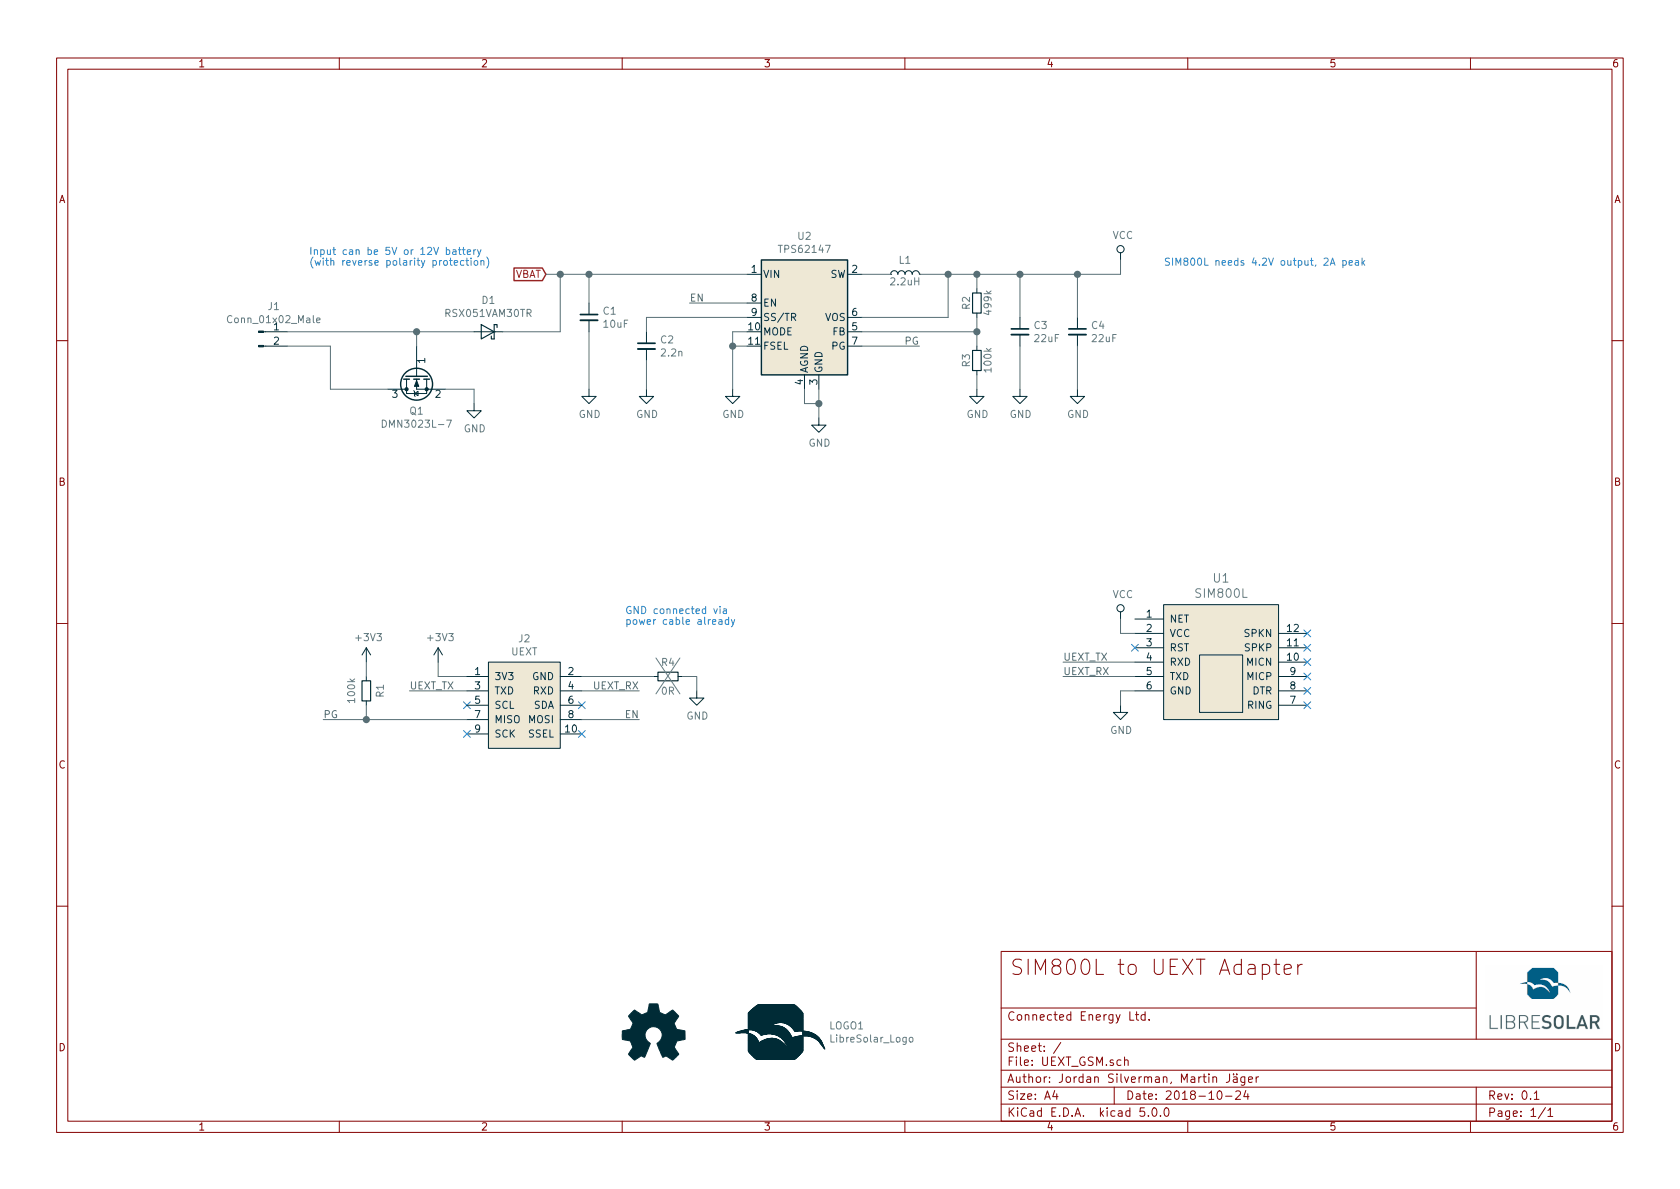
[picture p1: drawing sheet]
EESchema Schematic File Version 4
LIBS:UEXT_GSM-cache
EELAYER 26 0
EELAYER END
$Descr A4 11693 8268
encoding utf-8
Sheet 1 1
Title "SIM800L to UEXT Adapter"
Date "2018-10-24"
Rev "0.1"
Comp "Connected Energy Ltd."
Comment1 "Author: Jordan Silverman, Martin Jäger"
Comment2 ""
Comment3 ""
Comment4 ""
$EndDescr
$Comp
L LibreSolar:C C3
U 1 1
P 7100 2300
F 0 "C3" H 7192 2346 50  0000 L CNN
F 1 "22uF" H 7192 2255 50  0000 L CNN
F 2 "LibreSolar:C_0805_2012" H 7100 2100 50  0001 C CNN
F 3 "" H 7125 2375 50  0000 C CNN
F 4 "Tayo Yuden" H 7100 2300 50  0001 C CNN "Manufacturer"
F 5 "LMK212BBJ226MG-T" H 7100 2300 50  0001 C CNN "PartNumber"
F 6 "minimum 10V, X5R" H 7100 2300 50  0001 C CNN "Remarks"
	1    7100 2300
	1    0    0    -1  
$EndComp
$Comp
L LibreSolar:C C2
U 1 1
P 4500 2400
F 0 "C2" H 4592 2446 50  0000 L CNN
F 1 "2.2n" H 4592 2355 50  0000 L CNN
F 2 "LibreSolar:C_0603_1608" H 4500 2200 50  0001 C CNN
F 3 "" H 4525 2475 50  0000 C CNN
F 4 "Würth" H 0   0   50  0001 C CNN "Manufacturer"
F 5 "885012206085" H 0   0   50  0001 C CNN "PartNumber"
F 6 "minimum 10V, X5R" H 0   0   50  0001 C CNN "Remarks"
	1    4500 2400
	1    0    0    -1  
$EndComp
$Comp
L power:GND #PWR04
U 1 1
P 7800 4900
F 0 "#PWR04" H 7800 4650 50  0001 C CNN
F 1 "GND" H 7805 4727 50  0000 C CNN
F 2 "" H 7800 4900 50  0001 C CNN
F 3 "" H 7800 4900 50  0001 C CNN
	1    7800 4900
	1    0    0    -1  
$EndComp
Wire Wire Line
	3250 4700 3050 4700
Wire Wire Line
	3050 4700 3050 4600
$Comp
L power:+3V3 #PWR08
U 1 1
P 3050 4600
F 0 "#PWR08" H 3050 4450 50  0001 C CNN
F 1 "+3V3" H 3065 4773 50  0000 C CNN
F 2 "" H 3050 4600 50  0001 C CNN
F 3 "" H 3050 4600 50  0001 C CNN
	1    3050 4600
	1    0    0    -1  
$EndComp
NoConn ~ 4050 4900
NoConn ~ 3250 4900
$Comp
L power:GND #PWR03
U 1 1
P 7100 2700
F 0 "#PWR03" H 7100 2450 50  0001 C CNN
F 1 "GND" H 7105 2527 50  0000 C CNN
F 2 "" H 7100 2700 50  0001 C CNN
F 3 "" H 7100 2700 50  0001 C CNN
	1    7100 2700
	1    0    0    -1  
$EndComp
Wire Wire Line
	7100 1900 7100 2200
Wire Wire Line
	7100 2400 7100 2700
$Comp
L LibreSolar:UEXT J2
U 1 1
P 3650 4900
F 0 "J2" H 3650 5365 50  0000 C CNN
F 1 "UEXT" H 3650 5274 50  0000 C CNN
F 2 "Connector_PinSocket_2.54mm:PinSocket_2x05_P2.54mm_Vertical" H 3650 4500 50  0001 C CIN
F 3 "http://wppro.com/content/de/produkte/buchsenleisten/raster-2_54mm/product/157b.pdf" H 3650 4800 60  0001 C CNN
F 4 "W+P" H 3650 4900 50  0001 C CNN "Manufacturer"
F 5 "157B-05-2-00" H 3650 4900 50  0001 C CNN "PartNumber"
	1    3650 4900
	1    0    0    -1  
$EndComp
$Comp
L Project:SIM800L U1
U 1 1
P 8500 4600
F 0 "U1" H 8500 5187 60  0000 C CNN
F 1 "SIM800L" H 8500 5081 60  0000 C CNN
F 2 "LibreSolar:Sim800L" H 8800 4450 60  0001 C CNN
F 3 "" H 8800 4450 60  0001 C CNN
	1    8500 4600
	1    0    0    -1  
$EndComp
Wire Wire Line
	7900 4800 7800 4800
Wire Wire Line
	7800 4800 7800 4900
$Comp
L power:VCC #PWR0101
U 1 1
P 7800 4300
F 0 "#PWR0101" H 7800 4150 50  0001 C CNN
F 1 "VCC" H 7817 4473 50  0000 C CNN
F 2 "" H 7800 4300 50  0001 C CNN
F 3 "" H 7800 4300 50  0001 C CNN
	1    7800 4300
	1    0    0    -1  
$EndComp
Wire Wire Line
	7900 4400 7800 4400
Wire Wire Line
	7800 4400 7800 4300
Wire Wire Line
	7900 4600 7400 4600
Wire Wire Line
	7900 4700 7400 4700
Text Label 7400 4600 0    50   ~ 0
UEXT_TX
Text Label 7400 4700 0    50   ~ 0
UEXT_RX
Wire Wire Line
	3250 4800 2850 4800
Wire Wire Line
	4050 4800 4450 4800
Text Label 2850 4800 0    50   ~ 0
UEXT_TX
Text Label 4450 4800 2    50   ~ 0
UEXT_RX
$Comp
L LibreSolar:TPS62147 U2
U 1 1
P 5600 2200
F 0 "U2" H 5600 2767 50  0000 C CNN
F 1 "TPS62147" H 5600 2676 50  0000 C CNN
F 2 "LibreSolar:VQFN_RGX0011A" H 5750 1750 50  0001 L CNN
F 3 "" H 5600 2200 50  0001 C CNN
F 4 "Texas Instruments" H 5600 2200 50  0001 C CNN "Manufacturer"
F 5 "TPS62147RGXR" H 5600 2200 50  0001 C CNN "PartNumber"
	1    5600 2200
	1    0    0    -1  
$EndComp
$Comp
L LibreSolar:L L1
U 1 1
P 6300 1900
F 0 "L1" H 6300 2000 50  0000 C CNN
F 1 "2.2uH" H 6300 1850 50  0000 C CNN
F 2 "Inductor_SMD:L_Coilcraft_XxL4020" H 6200 1870 50  0001 C CNN
F 3 "" H 6300 1970 50  0001 C CNN
F 4 "Coilcraft" H 0   0   50  0001 C CNN "Manufacturer"
F 5 "XFL4020-222" H 0   0   50  0001 C CNN "PartNumber"
	1    6300 1900
	1    0    0    -1  
$EndComp
$Comp
L LibreSolar:R R1
U 1 1
P 2550 4800
F 0 "R1" V 2450 4800 50  0000 C CNN
F 1 "100k" V 2650 4800 50  0000 C CNN
F 2 "LibreSolar:R_0603_1608" V 2375 4700 50  0001 C CNN
F 3 "" H 2550 4800 50  0000 C CNN
F 4 "Yageo" H 0   0   50  0001 C CNN "Manufacturer"
F 5 "RC0603FR-07100KL" H 0   0   50  0001 C CNN "PartNumber"
	1    2550 4800
	-1   0    0    1   
$EndComp
$Comp
L LibreSolar:R R2
U 1 1
P 6800 2100
F 0 "R2" V 6725 2100 50  0000 C CNN
F 1 "499k" V 6875 2100 50  0000 C CNN
F 2 "LibreSolar:R_0603_1608" V 6625 2000 50  0001 C CNN
F 3 "" H 6800 2100 50  0000 C CNN
F 4 "Yageo" H 0   0   50  0001 C CNN "Manufacturer"
F 5 "RC0603FR-07499KL" H 0   0   50  0001 C CNN "PartNumber"
	1    6800 2100
	1    0    0    -1  
$EndComp
$Comp
L LibreSolar:R R3
U 1 1
P 6800 2500
F 0 "R3" V 6725 2500 50  0000 C CNN
F 1 "100k" V 6875 2500 50  0000 C CNN
F 2 "LibreSolar:R_0603_1608" V 6625 2400 50  0001 C CNN
F 3 "" H 6800 2500 50  0000 C CNN
F 4 "Yageo" H 0   0   50  0001 C CNN "Manufacturer"
F 5 "RC0603FR-07100KL" H 0   0   50  0001 C CNN "PartNumber"
	1    6800 2500
	1    0    0    -1  
$EndComp
$Comp
L LibreSolar:C C4
U 1 1
P 7500 2300
F 0 "C4" H 7592 2346 50  0000 L CNN
F 1 "22uF" H 7592 2255 50  0000 L CNN
F 2 "LibreSolar:C_0805_2012" H 7500 2100 50  0001 C CNN
F 3 "" H 7525 2375 50  0000 C CNN
F 4 "Tayo Yuden" H 0   0   50  0001 C CNN "Manufacturer"
F 5 "LMK212BBJ226MG-T" H 0   0   50  0001 C CNN "PartNumber"
F 6 "minimum 10V, X5R" H 0   0   50  0001 C CNN "Remarks"
	1    7500 2300
	1    0    0    -1  
$EndComp
$Comp
L power:GND #PWR0102
U 1 1
P 7500 2700
F 0 "#PWR0102" H 7500 2450 50  0001 C CNN
F 1 "GND" H 7505 2527 50  0000 C CNN
F 2 "" H 7500 2700 50  0001 C CNN
F 3 "" H 7500 2700 50  0001 C CNN
	1    7500 2700
	1    0    0    -1  
$EndComp
Wire Wire Line
	7500 1900 7500 2200
Wire Wire Line
	7500 2400 7500 2700
$Comp
L power:GND #PWR0103
U 1 1
P 6800 2700
F 0 "#PWR0103" H 6800 2450 50  0001 C CNN
F 1 "GND" H 6805 2527 50  0000 C CNN
F 2 "" H 6800 2700 50  0001 C CNN
F 3 "" H 6800 2700 50  0001 C CNN
	1    6800 2700
	1    0    0    -1  
$EndComp
Wire Wire Line
	6000 1900 6200 1900
Wire Wire Line
	6400 1900 6600 1900
Wire Wire Line
	6800 1900 6800 2000
Wire Wire Line
	6800 2200 6800 2300
Wire Wire Line
	6800 2600 6800 2700
Connection ~ 6800 2300
Wire Wire Line
	6800 2300 6800 2400
Wire Wire Line
	6000 2200 6600 2200
Wire Wire Line
	6600 2200 6600 1900
Connection ~ 6600 1900
Wire Wire Line
	6600 1900 6800 1900
Wire Wire Line
	6800 1900 7100 1900
Connection ~ 6800 1900
Wire Wire Line
	7100 1900 7500 1900
Connection ~ 7100 1900
Wire Wire Line
	6000 2300 6800 2300
Wire Wire Line
	6000 2400 6400 2400
Text Label 6400 2400 2    50   ~ 0
PG
$Comp
L LibreSolar:C C1
U 1 1
P 4100 2200
F 0 "C1" H 4192 2246 50  0000 L CNN
F 1 "10uF" H 4192 2155 50  0000 L CNN
F 2 "LibreSolar:C_0805_2012" H 4100 2000 50  0001 C CNN
F 3 "" H 4125 2275 50  0000 C CNN
F 4 "Murata" H 4100 2200 50  0001 C CNN "Manufacturer"
F 5 "GRM21BC71E106KE11L" H 4100 2200 50  0001 C CNN "PartNumber"
F 6 "Alternative: TDK C2012X5R1E106K085AC" H 4100 2200 50  0001 C CNN "Remarks"
	1    4100 2200
	1    0    0    -1  
$EndComp
$Comp
L power:GND #PWR0104
U 1 1
P 4100 2700
F 0 "#PWR0104" H 4100 2450 50  0001 C CNN
F 1 "GND" H 4105 2527 50  0000 C CNN
F 2 "" H 4100 2700 50  0001 C CNN
F 3 "" H 4100 2700 50  0001 C CNN
	1    4100 2700
	1    0    0    -1  
$EndComp
Wire Wire Line
	4100 2300 4100 2700
Wire Wire Line
	5200 1900 4100 1900
Wire Wire Line
	4100 1900 4100 2100
Wire Wire Line
	4100 1900 3900 1900
Connection ~ 4100 1900
Text GLabel 3800 1900 0    50   Input ~ 0
VBAT
$Comp
L power:GND #PWR0105
U 1 1
P 4500 2700
F 0 "#PWR0105" H 4500 2450 50  0001 C CNN
F 1 "GND" H 4505 2527 50  0000 C CNN
F 2 "" H 4500 2700 50  0001 C CNN
F 3 "" H 4500 2700 50  0001 C CNN
	1    4500 2700
	1    0    0    -1  
$EndComp
Wire Wire Line
	5200 2200 4500 2200
Wire Wire Line
	4500 2200 4500 2300
Wire Wire Line
	4500 2500 4500 2700
Wire Wire Line
	5200 2100 4800 2100
Text Label 4800 2100 0    50   ~ 0
EN
$Comp
L power:GND #PWR0106
U 1 1
P 5100 2700
F 0 "#PWR0106" H 5100 2450 50  0001 C CNN
F 1 "GND" H 5105 2527 50  0000 C CNN
F 2 "" H 5100 2700 50  0001 C CNN
F 3 "" H 5100 2700 50  0001 C CNN
	1    5100 2700
	1    0    0    -1  
$EndComp
Wire Wire Line
	5200 2300 5100 2300
Wire Wire Line
	5100 2300 5100 2400
Wire Wire Line
	5200 2400 5100 2400
Connection ~ 5100 2400
Wire Wire Line
	5100 2400 5100 2700
$Comp
L power:GND #PWR0107
U 1 1
P 5700 2900
F 0 "#PWR0107" H 5700 2650 50  0001 C CNN
F 1 "GND" H 5705 2727 50  0000 C CNN
F 2 "" H 5700 2900 50  0001 C CNN
F 3 "" H 5700 2900 50  0001 C CNN
	1    5700 2900
	1    0    0    -1  
$EndComp
Wire Wire Line
	5600 2700 5600 2800
Wire Wire Line
	5600 2800 5700 2800
Wire Wire Line
	5700 2800 5700 2700
Wire Wire Line
	5700 2800 5700 2900
Connection ~ 5700 2800
Wire Wire Line
	7500 1900 7800 1900
Connection ~ 7500 1900
$Comp
L power:VCC #PWR0108
U 1 1
P 7800 1800
F 0 "#PWR0108" H 7800 1650 50  0001 C CNN
F 1 "VCC" H 7817 1973 50  0000 C CNN
F 2 "" H 7800 1800 50  0001 C CNN
F 3 "" H 7800 1800 50  0001 C CNN
	1    7800 1800
	1    0    0    -1  
$EndComp
Wire Wire Line
	7800 1900 7800 1800
$Comp
L Connector:Conn_01x02_Male J1
U 1 1
P 1800 2300
F 0 "J1" H 1906 2478 50  0000 C CNN
F 1 "Conn_01x02_Male" H 1906 2387 50  0000 C CNN
F 2 "Connector_JST:JST_XH_B02B-XH-A_1x02_P2.50mm_Vertical" H 1800 2300 50  0001 C CNN
F 3 "~" H 1800 2300 50  0001 C CNN
F 4 "X" H 0   0   50  0001 C CNN "DNP"
	1    1800 2300
	1    0    0    -1  
$EndComp
$Comp
L power:GND #PWR0109
U 1 1
P 3300 2800
F 0 "#PWR0109" H 3300 2550 50  0001 C CNN
F 1 "GND" H 3305 2627 50  0000 C CNN
F 2 "" H 3300 2800 50  0001 C CNN
F 3 "" H 3300 2800 50  0001 C CNN
	1    3300 2800
	1    0    0    -1  
$EndComp
Wire Wire Line
	3900 2300 3900 1900
Connection ~ 3900 1900
Wire Wire Line
	3900 1900 3800 1900
Wire Wire Line
	2000 2300 2900 2300
Wire Wire Line
	3250 5000 2550 5000
Wire Wire Line
	4050 5000 4450 5000
Text Label 2250 5000 0    50   ~ 0
PG
Text Label 4450 5000 2    50   ~ 0
EN
NoConn ~ 4050 5100
NoConn ~ 3250 5100
$Comp
L power:+3V3 #PWR0110
U 1 1
P 2550 4600
F 0 "#PWR0110" H 2550 4450 50  0001 C CNN
F 1 "+3V3" H 2565 4773 50  0000 C CNN
F 2 "" H 2550 4600 50  0001 C CNN
F 3 "" H 2550 4600 50  0001 C CNN
	1    2550 4600
	1    0    0    -1  
$EndComp
Wire Wire Line
	2550 4600 2550 4700
Wire Wire Line
	2550 4900 2550 5000
Connection ~ 2550 5000
Wire Wire Line
	2550 5000 2250 5000
$Comp
L LibreSolar:LibreSolar_Logo LOGO1
U 1 1
P 5400 7200
F 0 "LOGO1" H 5770 7270 50  0000 L CNN
F 1 "LibreSolar_Logo" H 5770 7179 50  0000 L CNN
F 2 "LibreSolar:LIBRESOLAR_LOGO" H 5420 7190 60  0001 C CNN
F 3 "" H 5420 7190 60  0001 C CNN
F 4 "X" H 0   0   50  0001 C CNN "DNP"
	1    5400 7200
	1    0    0    -1  
$EndComp
$Comp
L Graphic:Logo_Open_Hardware_Small #LOGO1
U 1 1
P 4550 7200
F 0 "#LOGO1" H 4550 7475 50  0001 C CNN
F 1 "Logo_Open_Hardware_Small" H 4550 6975 50  0001 C CNN
F 2 "Symbol:OSHW-Logo_5.7x6mm_SilkScreen" H 4550 7200 50  0001 C CNN
F 3 "~" H 4550 7200 50  0001 C CNN
	1    4550 7200
	1    0    0    -1  
$EndComp
$Comp
L LibreSolar:R R4
U 1 1
P 4650 4700
F 0 "R4" V 4550 4700 50  0000 C CNN
F 1 "0R" V 4750 4700 50  0000 C CNN
F 2 "LibreSolar:R_0603_1608" V 4475 4600 50  0001 C CNN
F 3 "" H 4650 4700 50  0000 C CNN
F 4 "X" V 4650 4700 250 0000 C CNN "DNP"
	1    4650 4700
	0    -1   1    0   
$EndComp
$Comp
L power:GND #PWR01
U 1 1
P 4850 4800
F 0 "#PWR01" H 4850 4550 50  0001 C CNN
F 1 "GND" H 4855 4627 50  0000 C CNN
F 2 "" H 4850 4800 50  0001 C CNN
F 3 "" H 4850 4800 50  0001 C CNN
	1    4850 4800
	1    0    0    -1  
$EndComp
Wire Wire Line
	4750 4700 4850 4700
Wire Wire Line
	4850 4700 4850 4800
Wire Wire Line
	4550 4700 4050 4700
NoConn ~ 9100 4400
NoConn ~ 9100 4500
NoConn ~ 9100 4600
NoConn ~ 9100 4700
NoConn ~ 9100 4800
NoConn ~ 9100 4900
NoConn ~ 7900 4500
Text Notes 8100 1850 0    50   ~ 0
SIM800L needs 4.2V output, 2A peak
Text Notes 2150 1850 0    50   ~ 0
Input can be 5V or 12V battery\n(with reverse polarity protection)
Text Notes 4350 4350 0    50   ~ 0
GND connected via \npower cable already
$Comp
L Device:Q_NMOS_GSD Q1
U 1 1
P 2900 2600
F 0 "Q1" V 3150 2600 50  0000 C CNN
F 1 "DMN3023L-7" V 3241 2600 50  0000 C CNN
F 2 "LibreSolar:SOT-23" H 3100 2700 50  0001 C CNN
F 3 "" H 2900 2600 50  0001 C CNN
F 4 "Diodes Incorporated" H 2900 2600 50  0001 C CNN "Manufacturer"
F 5 "DMN3023L-7" H 2900 2600 50  0001 C CNN "PartNumber"
	1    2900 2600
	0    -1   1    0   
$EndComp
Wire Wire Line
	2900 2300 2900 2400
Connection ~ 2900 2300
Wire Wire Line
	2900 2300 3300 2300
Wire Wire Line
	2700 2700 2300 2700
Wire Wire Line
	2300 2700 2300 2400
Wire Wire Line
	2300 2400 2000 2400
Wire Wire Line
	3300 2800 3300 2700
Wire Wire Line
	3300 2700 3100 2700
$Comp
L LibreSolar:D_Schottky D1
U 1 1
P 3400 2300
F 0 "D1" H 3400 2084 50  0000 C CNN
F 1 "RSX051VAM30TR" H 3400 2175 50  0000 C CNN
F 2 "Diode_SMD:D_TUMD2" H 3400 2176 50  0001 C CNN
F 3 "" V 3400 2300 50  0000 C CNN
F 4 "ROHM" H 3400 2300 50  0001 C CNN "Manufacturer"
F 5 "RSX051VAM30TR" H 3400 2300 50  0001 C CNN "PartNumber"
	1    3400 2300
	-1   0    0    1   
$EndComp
Wire Wire Line
	3500 2300 3900 2300
$EndSCHEMATC
